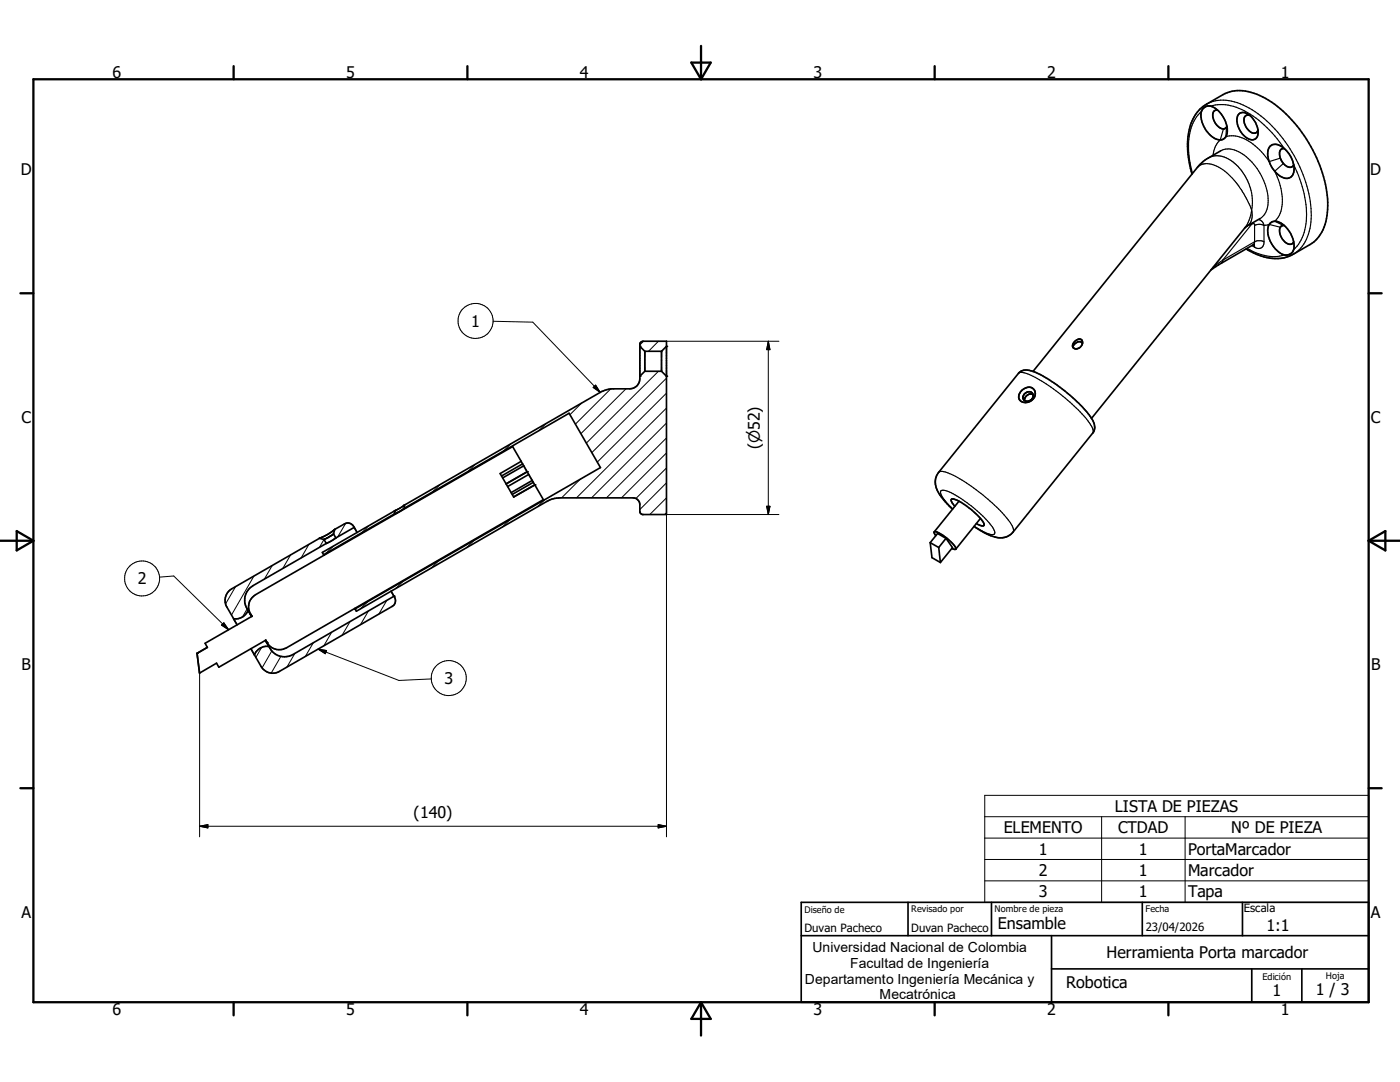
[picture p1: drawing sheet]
<svg xmlns="http://www.w3.org/2000/svg" width="279mm" height="216mm" viewBox="0 0 279 216" stroke-linecap="round" stroke-linejoin="round" font-family="sans-serif">
<g fill="none" stroke="#000" stroke-width=".2">
<path d="M98.4 64.1l7.9 .2 13.5 14M118.4 77.3l.5-.4 .9 1.4zM121.9 77.6l-7.1 7M124.9 77.6l-9 8.9M128.4 68.1l-.7 .7M131.4 74.1l-14.4 14.3M131.4 68.1l-2 2M133 78.4l-13.8 13.8M133 75.5l-14.9 14.8M133 68.1h22.4M153.3 68.1v34.6M153.3 68.1l.4 1.7h-.7z"/>
<path d="M87.8 96.8l-1.5 1.3M94.8 92.7l-1.4 1.4M101.9 88.6l-1.4 1.4M108.7 99.7l-1.4 1.4M109 84.5l-1.4 1.4M115.8 95.6l-3.7 3.7M116.1 80.4l-2.4 2.4M133 99.3l-3.3 3.4M133 96.3l-5.3 5.4M133 93.4l-6.1 6.1M133 90.4l-9 8.9M133 87.4l-12 11.9"/>
<path d="M133 84.4l-14.9 14.9M133 81.4l-17.9 17.9M31.8 115.2l2.9-.3 10.9 10.8M47 117.1l-2 3.4M50.7 115l-4.5 7.7M54.3 112.8l-1.5 2.8M58 110.7l-1.6 2.8M61.7 108.6l-1.6 2.8M64.7 107.6l-1 1.6M66.5 109l-1.4 1.4M69 104.5l-1.6 2.6M73.6 104.9l-1.4 1.4"/>
<path d="M77.2 119.8l-1.6 2.7M80.4 116l-1.4 1.4M87.5 111.9l-1.4 1.4M94.6 107.8l-1.4 1.4M101.7 103.8l-1.5 1.4M133 102.3l-.3 .4M153 101h.7l-.4 1.7zM155.4 102.7h-22.4v64.3M39.8 134.3v32.7M44.2 124.7l.5-.4 .9 1.4zM49.3 121.5l-.9 1.6M52.2 129.2l-1.1 2"/>
<path d="M54.3 129.9l-2 3.3M56.1 131l-2 3.3M58.9 130.4l-1.6 2.7M62.5 128.3l-1.6 2.7M63.5 129.5l16.1 6.3 6.5-.3M63.5 129.5l1.7 .3-.3 .6zM66.2 126.2l-1.6 2.7M69.8 124l-1.5 2.8M73.4 120.1l-1.5 1.4M73.5 121.9l-1.6 2.8M196.5 158.7h76.6v21.4h-76.6zM39.8 164.9h93.2"/>
<path d="M39.8 164.9l1.7-.4v.7zM131.4 164.5l1.6 .4-1.6 .3zM196.5 163h76.6M196.5 167.2h76.6M196.5 171.5h76.6M196.5 175.8h76.6M219.9 163v17.1M236.5 163v17.1"/>
<circle cx="94.9" cy="64" r="3.5"/>
<circle cx="28.4" cy="115.4" r="3.5"/>
<circle cx="89.6" cy="135.3" r="3.5"/>
</g>
<g fill="none" stroke="#000" stroke-width=".23">
<path d="M239 33.4l1-.6a5.6 5.6 0 0 1 4.8 1.7 18.6 18.6 0 0 1 5 7.4M239.8 22.3a9.1 9.1 0 0 0-2.6 7.5l.2 2 .6 2.8M240.8 20.8a8.1 8.1 0 0 1 7.9 .5 26.4 26.4 0 0 1 11.6 14.3 17.9 17.9 0 0 1 .8 11.1 7 7 0 0 1-3 4M241.1 31.5a4.4 4.4 0 0 1 5 .8 10.3 10.3 0 0 1 3.7 9.6M241.6 21.2a9.3 9.3 0 0 1 7.9 1.6 24 24 0 0 1 6.8 6.9M243.6 30.1a4.7 4.7 0 0 1 5.1 1.2 12 12 0 0 1 4.3 9.6 3.6 3.6 0 0 1-1.5 2.7M244.2 25.7l-.7 2.2a4.7 4.7 0 0 0-1.4 3.1M244.8 25.4l-.1 1.9a6.5 6.5 0 0 1 5.8 1.8l1.3 1.2 1.5 1.9 2.2-.6M256.1 32.6l-1.7 1.6a11.1 11.1 0 0 1 1.1 8.4l-.4 .7-.7 .9 1.7 .8M258.2 32.9a21 21 0 0 1 2.3 12.4 7.7 7.7 0 0 1-2.3 4.5M244 51.9l-1.9 1.4M244 51.9l-.3 .6"/>
<path d="M248.9 49.6a9.1 9.1 0 0 0 7.4 1.3M249.8 41.9a2.69 2.69 0 0 1-.9 3.2M249.8 41.9a7.2 7.2 0 0 1-1.4 3.6M249.8 49l.6 .3M249.9 44.5v.2M249.9 44.7l-.9 .3M249.9 44.7l-5.9 7.2M249.9 44.5v.1M249.9 44.6h.3l.2 .3v3.5l-.3 .4M249.9 44.6v.1M250.2 48.8l.2 .5M250.4 45a2.04 2.04 0 0 1 1.9 0"/>
<path d="M251.1 43.8a1.42 1.42 0 0 1 1.2 1.2M252.3 45l1-.2 2.2 .5M252.3 45v3.5a1.13 1.13 0 0 1-.7 1 1.13 1.13 0 0 1-1.2-.2M252.3 48.2l-.6-.2h-.7l-.6 .2-6.4 3.7M203.2 74.5a2.13 2.13 0 0 1 2.3 .2 36 36 0 0 1 12.1 9.9l.5 1 .1 .4-.1 .4M206.2 79.6h-.2M187.3 94.3a1.88 1.88 0 0 1 1.9 .1 33.8 33.8 0 0 1 12.8 10.5l.3 .7-.1 .6M190.1 101.6l-1.4-1.6a2.71 2.71 0 0 1-.9-2 2.19 2.19 0 0 1 2.1 .4 25.1 25.1 0 0 1 8.4 7.2 .6 .6 0 0 1 .3 .6 .6 .6 0 0 1-.5 .5 7.5 7.5 0 0 1-3.7-1.7"/>
</g>
<g fill="none" stroke="#000" stroke-width=".33">
<path d="M237.9 34.8a15.2 15.2 0 0 1 .4-11.4 6.6 6.6 0 0 1 2.5-2.6l3.3-1.9a8.2 8.2 0 0 1 7.9 .4 26.4 26.4 0 0 1 11.7 14.4 16.9 16.9 0 0 1 .3 12.2 6.5 6.5 0 0 1-2.6 2.9l-3.3 1.9a8.8 8.8 0 0 1-8.5-.5l-.9-.5M240.2 21.6l.8-.4a2.3 2.3 0 0 1 2.2 1 5.1 5.1 0 0 1 1.6 4.9 1.53 1.53 0 0 1-2.5 .4 5.4 5.4 0 0 1-2.5-5.4zM243 22a1 1 0 0 0-.9 1.5 2.38 2.38 0 0 0 2.3 2.2l.5-.5M243.6 30.1l-3.2 1.9-1.4 1.4-32.8 40.7M247.2 22.8a1.64 1.64 0 0 1 2.4 .4 4.2 4.2 0 0 1 1.3 4.2 1.33 1.33 0 0 1-2 .1 4.2 4.2 0 0 1-1.8-4.5zM249.4 23a.92 .92 0 0 0-1 .3 .92 .92 0 0 0-.1 1 2.49 2.49 0 0 0 2.2 2.3l.3-.2 .3-.5M256.3 29.7l1.2 1.4 .7 1.8M256.3 29.7a1.96 1.96 0 0 0-2.9-.3 4.4 4.4 0 0 0 .8 4.6 3 3 0 0 0 3.2 1.5 2.12 2.12 0 0 0 .8-2.6M256.3 29.7a.94 .94 0 0 0-.9 1.3 2.78 2.78 0 0 0 2.2 2.4l.6-.5M250.3 48.8l-6.6 3.7-2 1.4M251.5 43.6l-3 1.8-30.7 38.1M253.5 44.5a1.8 1.8 0 0 1 2.4 .2 5.1 5.1 0 0 1 2.1 5.5 1.86 1.86 0 0 1-3-.1 5.2 5.2 0 0 1-1.8-5.1z"/>
<path d="M256.3 45a.96 .96 0 0 0-.9 1.4 2.74 2.74 0 0 0 2.2 2.3l.4-.2 .2-.3M127.7 69.1l1 1M128.7 74.1h3.3M128.7 74.1l-1 1M128.7 70.1h3.3M128.7 70.1v4M132 74.1l1 1M132 70.1v4M133 69.1l-1 1M204 77.9a1.51 1.51 0 0 1 2.5 .2 1.84 1.84 0 0 1-.9 2 1.84 1.84 0 0 1-2.2-.4l-.1-.9zM204.4 78.7a.92 .92 0 0 1 1.1-.5 .92 .92 0 0 1 .6 1.1 1.11 1.11 0 0 1-1.9 .3l-.1-.4zM206.2 78.7a1.24 1.24 0 0 0-1.7 1.2"/>
<path d="M214.5 68.1l.4-.3a.77 .77 0 0 1 1.1 .2 .77 .77 0 0 1-.2 1.1 .93 .93 0 0 1-.9 .5 .93 .93 0 0 1-.8-.5l.1-.5zM216 68.6a.91 .91 0 0 0-1.6 .1l-.3 .5M104 92.1l-4.2 2.4 2.7 4.7 4.2-2.4M104 92.1l-1.7-3-51.3 29.6a2.82 2.82 0 0 0-.7 4.3l-9.4 5.4 .5 .8-2.1 1.2M104 92.1l.3 .5M104.3 92.6l.2 .3M104.3 92.6l-4.2 2.4M104.5 92.9l.7 1.2M104.5 92.9l-4.2 2.5M105.2 94.1l.3 .6M105.2 94.1l-4.2 2.5M105.5 94.7l.7 1.2"/>
<path d="M105.5 94.7l-4.2 2.4M106.2 95.9l.2 .3M106.2 95.9l-4.2 2.4M106.4 96.2l.3 .6M106.4 96.2l-4.2 2.5M106.7 96.8l1.7 2.9-51.2 29.6a2.86 2.86 0 0 1-4-1.3M217.8 83.5a25 25 0 0 0-5.2-5.4l-1-.8a16.4 16.4 0 0 0-6.7-3.5l-.9 .2-.6 .4-16.1 19.9a3.8 3.8 0 0 0 .6 4.8l2.2 2.5M217.8 83.5l.2 .2a2.26 2.26 0 0 1 .1 2.7l-15.9 19.8a3.4 3.4 0 0 1-3.7 .9 14.2 14.2 0 0 1-4.1-2M63.7 107.4l-17.5 10.1a2.65 2.65 0 0 0-.9 3.6l1.3 2.4M63.7 107.4l1 .2M64.6 110.7l.1 .1M64.7 107.6l.4 .8"/>
<path d="M64.7 107.6h.1M65.1 108.4l-14.6 8.5a3.4 3.4 0 0 0-1 4.9M66.5 106.6l-1.8 1M66.6 106.6l.4 .7M66.6 106.6h-.1M66.8 105.7l-1.3 .9-1.8 .8M66.8 105.6l-.2 1M66.8 105.6v.1M67 107.3l-1.9 1.1M70.7 105.2l-3.7 2.1M70.7 105.2a1.37 1.37 0 0 0-2-.7l-1.9 1.1M70.7 105.2l.6 1"/>
<path d="M78 118l.6 1M78.6 119a1.36 1.36 0 0 1-.3 2l-22.5 13a2.67 2.67 0 0 1-3.7-1l-1.3-2.3M78.6 119l-20.2 11.6a3.4 3.4 0 0 1-4.7-1.6M78.7 102.5v-.5l-14.4 8.2 .3 .5M78.7 102.5l-14.1 8.2M78.8 101.9h.1M80.7 101.4h.1M80.7 101.4l-2 1.1M80.7 100.8l39.4-22.7 1.7-.5h3.9a2 2 0 0 0 2-2v-7l.1-.3 .6-.2h4.6v34.6h-4.8l-.5-.5v-1.5a1.38 1.38 0 0 0-1.4-1.4h-14.5a5.2 5.2 0 0 0-2.7 .8l-38 21.9-.3-.5 49-28.2-6.2-10.8-32.9 18.9zM80.7 100.8l-1.9 1.1M185.6 108.3l1.7 .9M185.6 108.3l.4 3 1.7 .9"/>
<path d="M186.8 106.9l-.3-.8a1.54 1.54 0 0 1 1.4 .6l1.6 1.1a2.93 2.93 0 0 1 1.3 1.8M187.3 109.2l.4 3M188.8 107.4l-1.5 1.8M188.8 107.4l-1.7-.9-1.5 1.8M188.8 107.4l1.3 1.9-2.4 2.9M190 109.4l.5 .2h.3M190.5 101a1.64 1.64 0 0 1-.6-1.4 3.9 3.9 0 0 1 2.8 1.2 9.9 9.9 0 0 1 3.7 3.9v.1a.99 .99 0 0 1-1.3-.2l-.3-.1M191.4 100l-4.9 6.1M195.7 103.5l-4.9 6.1M39.3 130.4l.5 3.9M46.6 123.5h.1M46.6 123.5l.7 1.2"/>
<path d="M49.5 121.8l.7 1.2M49.5 121.8a2.67 2.67 0 0 1-2.9 1.7M50 122.5l.3 .5M50.1 129.5l.7 1.1M50.8 130.6v.1M53 127.8l.7 1.2M53 127.8l.2 .2M53.2 128l.1 .2M53.2 128l-.1-.3-9.4 5.4-.5-.8-3.4 2M53.7 129a2.68 2.68 0 0 0-2.9 1.7M70.8 121.4v.1M159.9 186.7h113.2"/>
<path d="M159.9 180.1h113.2v19.9h-113.2zM181.2 180.1v6.6M197.9 180.1v6.6M209.9 193.3h63.2M209.9 186.7v13.3M228 180.1v6.6M248 180.1v6.6M249.8 193.3v6.7M259.8 193.3v6.7"/>
</g>
<g fill="#000">
<circle cx="127.7" cy="69.1" r=".17"/>
<circle cx="127.7" cy="75.1" r=".17"/>
<circle cx="133" cy="75.1" r=".17"/>
<circle cx="133" cy="69.1" r=".17"/>
<circle cx="105.2" cy="94.1" r=".17"/>
<circle cx="106.7" cy="96.8" r=".17"/>
<circle cx="78.6" cy="119" r=".17"/>
<circle cx="78.7" cy="102.5" r=".17"/>
<circle cx="78.7" cy="102" r=".17"/>
<circle cx="80.7" cy="101.4" r=".17"/>
<circle cx="39.3" cy="130.4" r=".17"/>
<circle cx="49.5" cy="121.8" r=".17"/>
<circle cx="53.3" cy="128.2" r=".17"/>
<circle cx="70.8" cy="121.5" r=".17"/>
</g>
<g fill="none" stroke="#000" stroke-width=".46">
<path d="M6.7 15.8h266.4v184.2h-266.4zM46.6 13.2v2.6M93.3 13.2v2.6M138 12.5h3.8l-1.9 3.3zM139.9 9.2v6.6M186.5 13.2v2.6M233.2 13.2v2.6M4.1 58.5h2.6M273.1 58.5h2.6M0 107.9h6.7M3.3 106l3.4 1.9-3.4 1.9zM273.1 107.9h6.3"/>
<path d="M273.1 107.9l3.4-1.9v3.8zM4.1 157.3h2.6M273.1 157.3h2.6M46.6 200v2.6M93.3 200v2.6M139.9 200v6.6M139.9 200l1.9 3.3h-3.8zM186.5 200v2.6M233.2 200v2.6"/>
</g>
<path d="M118.4 77.3l.5-.4 .9 1.4zM153.3 68.1l.4 1.7h-.7zM153 101h.7l-.4 1.7zM44.2 124.7l.5-.4 .9 1.4zM63.5 129.5l1.7 .3-.3 .6zM39.8 164.9l1.7-.4v.7zM131.4 164.5l1.6 .4-1.6 .3z" fill="#000" stroke="#000" stroke-width=".2"/>
<g font-size="3.2">
<text x="22.5" y="15.6">6</text>
<text x="69.1" y="15.6">5</text>
<text x="115.7" y="15.6">4</text>
<text x="162.3" y="15.6">3</text>
<text x="209" y="15.6">2</text>
<text x="255.6" y="15.6">1</text>
<text x="4.1" y="35">D</text>
<text x="273.5" y="35">D</text>
<text x="94" y="65.2">1</text>
<text x="4.3" y="84.4">C</text>
<text x="151.6" y="89.7" transform="rotate(-90 151.6 89.7)">(n52)</text>
<text x="273.6" y="84.4">C</text>
<text x="27.5" y="116.6">2</text>
<text x="4.3" y="133.7">B</text>
<text x="88.7" y="136.5">3</text>
<text x="273.6" y="133.7">B</text>
<text x="82.5" y="163.2">(140)</text>
<text x="200.3" y="166.3">ELEMENTO</text>
<text x="222.5" y="162">LISTA DE PIEZAS</text>
<text x="223.1" y="166.3">CTDAD</text>
<text x="245.7" y="166.3">Nº DE PIEZA</text>
<text x="207.3" y="170.5">1</text>
<text x="227.3" y="170.5">1</text>
<text x="237.1" y="170.6">PortaMarcador</text>
<text x="207.3" y="174.8">2</text>
<text x="207.3" y="179.1">3</text>
<text x="227.3" y="174.8">1</text>
<text x="227.3" y="179.1">1</text>
<text x="237.1" y="174.8">Marcador</text>
<text x="237.1" y="179.1">Tapa</text>
<text x="4.3" y="183.1">A</text>
<text x="199.1" y="185.3">Ensamble</text>
<text x="252.7" y="185.8">1:1</text>
<text x="273.6" y="183.1">A</text>
<text x="220.9" y="191.2">Herramienta Porta marcador</text>
<text x="212.8" y="197.1">Robotica</text>
<text x="22.5" y="202.6">6</text>
<text x="69.1" y="202.6">5</text>
<text x="115.7" y="202.6">4</text>
<text x="162.3" y="202.6">3</text>
<text x="209" y="202.6">2</text>
<text x="254" y="198.8">1</text>
<text x="255.6" y="202.6">1</text>
<text x="262.6" y="198.6">1 / 3</text>
</g>
<g font-size="2.8">
<text x="162.1" y="190">Universidad Nacional de Colombia</text>
<text x="160.7" y="196.3">Departamento Ingeniería Mecánica y</text>
<text x="169.7" y="193.1">Facultad de Ingeniería</text>
<text x="175.6" y="199.4">Mecatrónica</text>
</g>
<g font-size="2.3">
<text x="228.6" y="185.7">23/04/2026</text>
<text x="248.2" y="182.1">Escala</text>
<text x="160.5" y="186">Duvan Pacheco</text>
<text x="181.9" y="186">Duvan Pacheco</text>
</g>
<g font-size="1.8">
<text x="160.5" y="182.2">Diseño de</text>
<text x="181.9" y="182.1">Revisado por</text>
<text x="198.5" y="182.1">Nombre de pieza</text>
<text x="228.6" y="182.1">Fecha</text>
<text x="252" y="195.5">Edición</text>
<text x="264.6" y="195.3">Hoja</text>
</g>
</svg>
